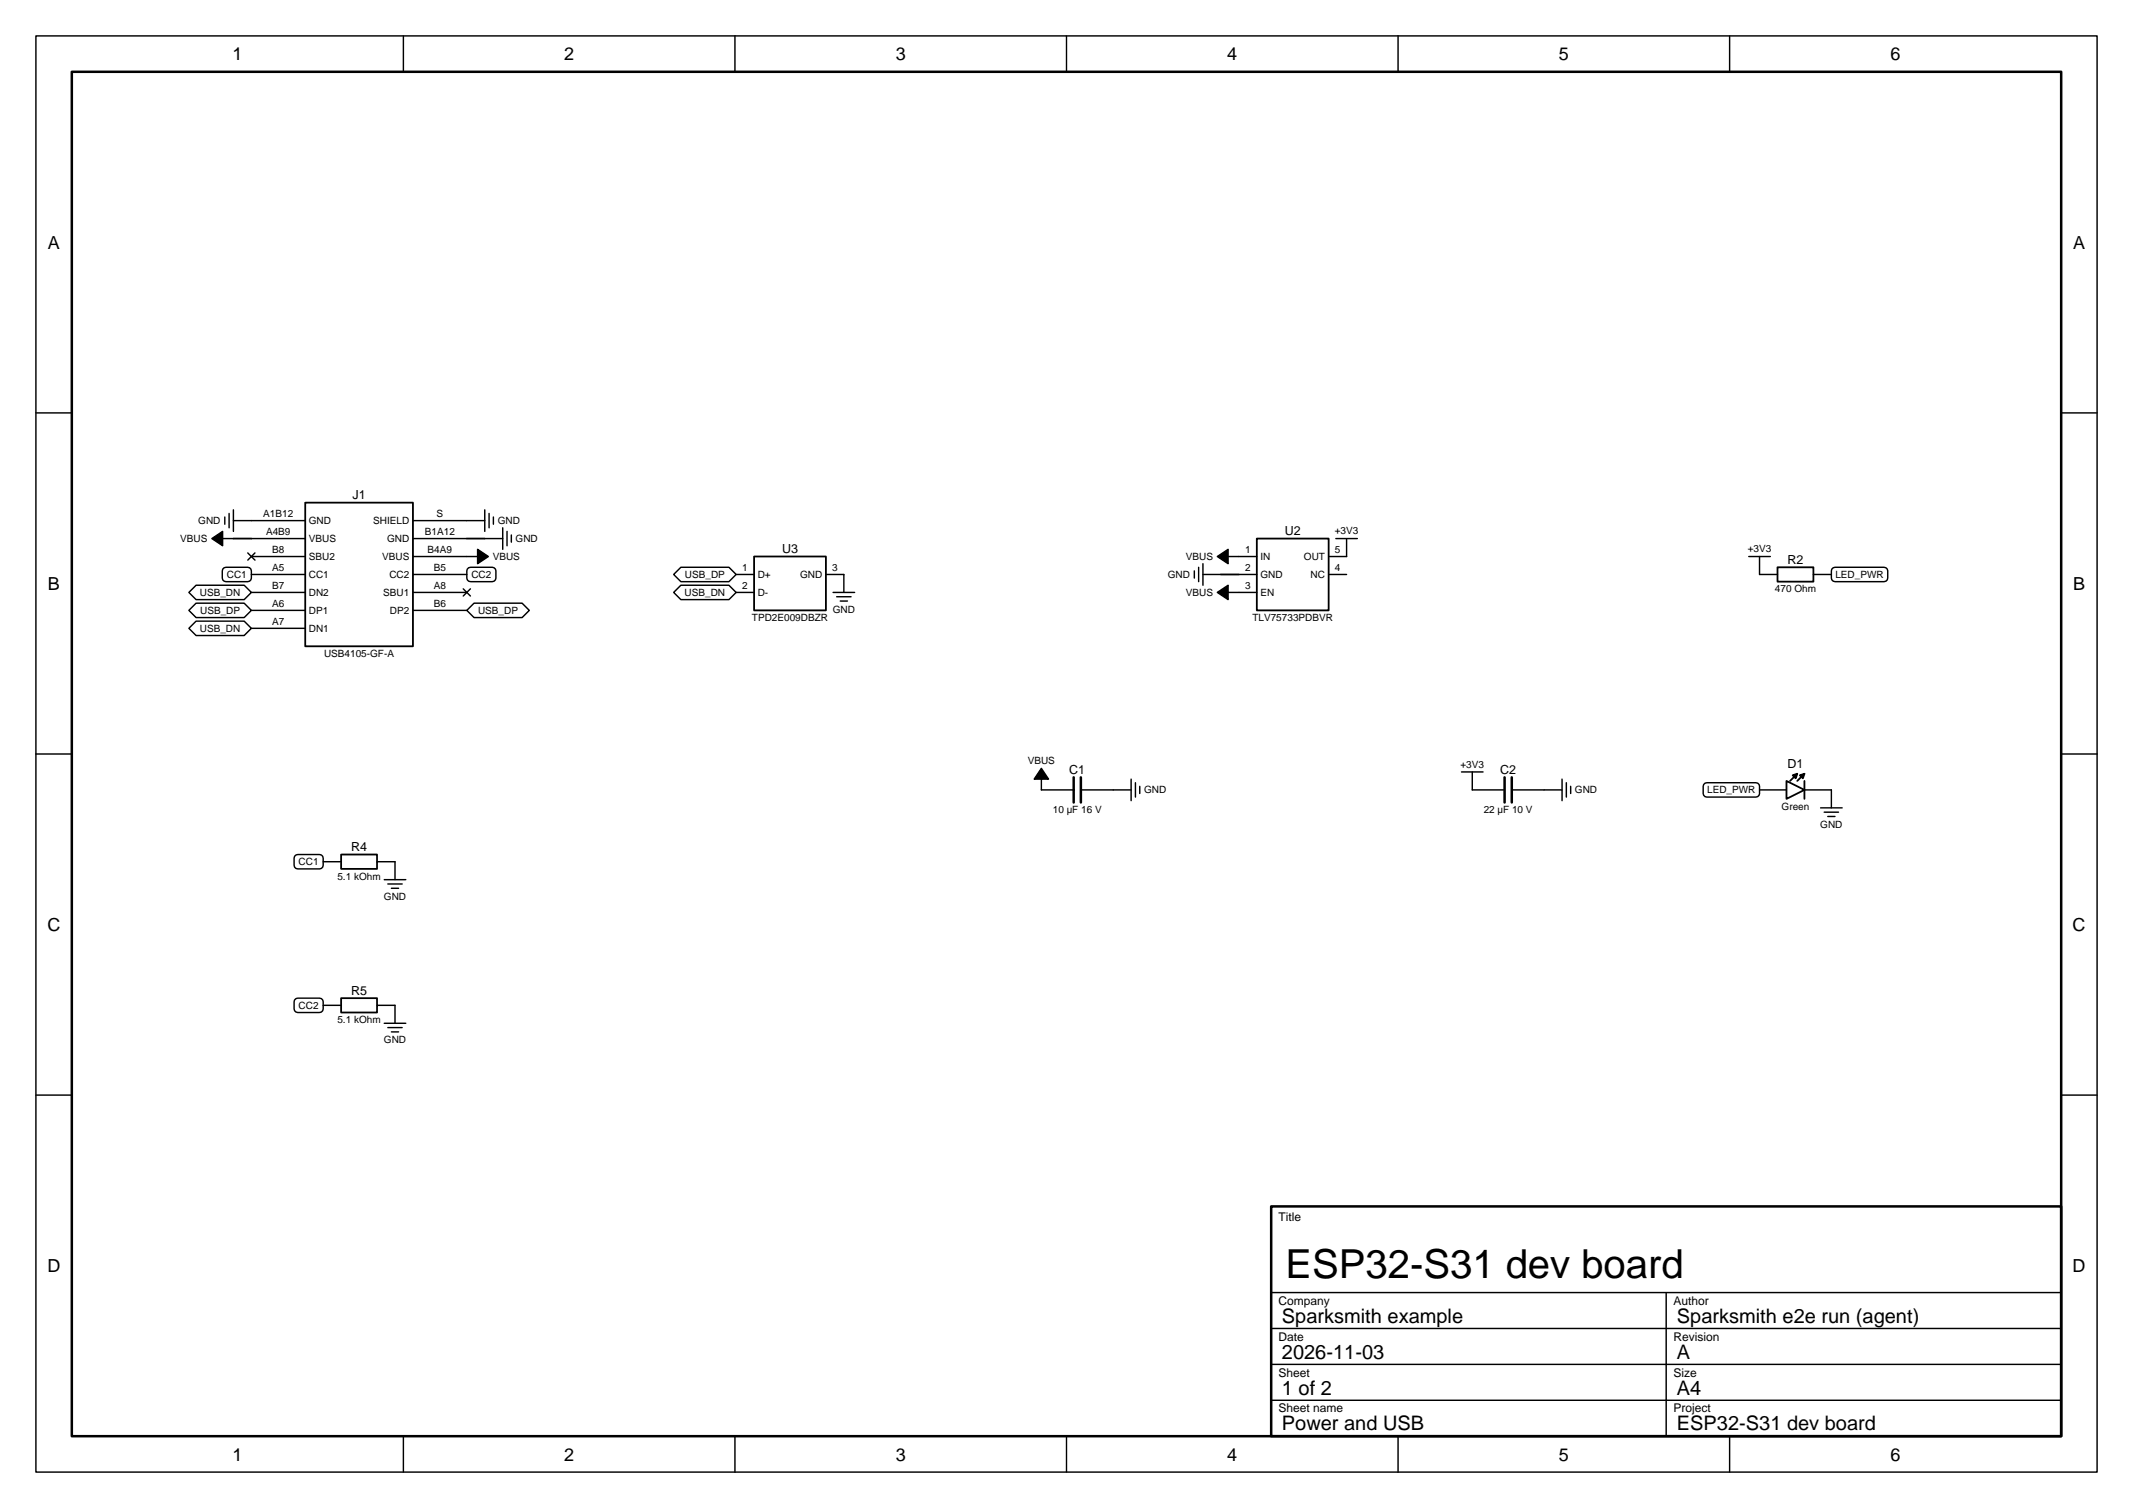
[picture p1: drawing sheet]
<svg xmlns="http://www.w3.org/2000/svg" width="297mm" height="210mm" viewBox="0 0 297 210" stroke-linecap="round" stroke-linejoin="round" font-family="sans-serif">
<g fill="none" stroke="#000" stroke-width=".2">
<path d="M5 5h287v200h-287zM56.2 5v5M102.3 5v5M148.5 5v5M194.7 5v5M240.8 5v5M5 57.5h5M287 57.5h5M5 105h5M287 105h5M5 152.5h5M287 152.5h5"/>
<path d="M177 180h110M232 180v20M56.2 200v5M102.3 200v5M148.5 200v5M177 185h110M177 190h110M177 195h110M194.7 200v5M240.8 200v5"/>
</g>
<path d="M10 10h277v190h-277zM177 168h110v32h-110z" fill="none" stroke="#000" stroke-width=".35"/>
<path d="M42.5 70h15v20h-15z" fill="#fff"/>
<path d="M42.5 70h15v20h-15z" fill="none" stroke="#000" stroke-width=".25"/>
<g fill="none" stroke="#000" stroke-width=".2">
<path d="M35 72.5h7.5M35 75h7.5M35 77.5h7.5M35 80h7.5M57.5 72.5h7.5M57.5 75h7.5M57.5 77.5h7.5M57.5 80h7.5M35 82.5h7.5M35 85h7.5M35 87.5h7.5M57.5 82.5h7.5"/>
<path d="M57.5 85h7.5"/>
</g>
<path d="M105 77.5h10v7.5h-10z" fill="#fff"/>
<path d="M105 77.5h10v7.5h-10z" fill="none" stroke="#000" stroke-width=".25"/>
<path d="M102.5 80h2.5M115 80h2.5M102.5 82.5h2.5" fill="none" stroke="#000" stroke-width=".2"/>
<path d="M47.5 119h5v2h-5z" fill="#fff"/>
<path d="M47.5 119h5v2h-5z" fill="none" stroke="#000" stroke-width=".25"/>
<path d="M45 120h2.5M52.5 120h2.5" fill="none" stroke="#000" stroke-width=".2"/>
<path d="M47.5 139h5v2h-5z" fill="#fff"/>
<path d="M47.5 139h5v2h-5z" fill="none" stroke="#000" stroke-width=".25"/>
<path d="M45 140h2.5M52.5 140h2.5" fill="none" stroke="#000" stroke-width=".2"/>
<path d="M175 75h10v10h-10z" fill="#fff"/>
<path d="M175 75h10v10h-10z" fill="none" stroke="#000" stroke-width=".25"/>
<path d="M172.5 77.5h2.5M172.5 80h2.5M185 77.5h2.5M185 80h2.5M172.5 82.5h2.5M145 110h4.5M150.5 110h4.5M205 110h4.5M210.5 110h4.5" fill="none" stroke="#000" stroke-width=".2"/>
<path d="M149.5 108.2v3.5M150.5 108.2v3.5M209.5 108.2v3.5M210.5 108.2v3.5" fill="none" stroke="#000" stroke-width=".35"/>
<path d="M247.5 79h5v2h-5z" fill="#fff"/>
<path d="M247.5 79h5v2h-5z" fill="none" stroke="#000" stroke-width=".25"/>
<path d="M245 80h2.5M252.5 80h2.5" fill="none" stroke="#000" stroke-width=".2"/>
<path d="M248.7 108.7l2.5 1.3-2.5 1.2z" fill="#fff"/>
<path d="M32.5 75h2.5M65 75h2.5M170 80h2.5M248.7 108.7l2.5 1.3-2.5 1.2zM249.6 108l.6-.3-.2 .7zM250.2 107.7l-.9 1M250.6 108l.6-.3-.2 .7zM251.2 108.7v2.5M251.2 107.7l-1 1" fill="none" stroke="#000" stroke-width=".25"/>
<path d="M29.5 75l1.5-1v2zM66.5 76.5l1.5 1-1.5 1zM169.5 77.5l1.5-1v2zM169.5 82.5l1.5-1v2zM145 107l1 1.5h-2zM249.6 108l.6-.3-.2 .7zM250.6 108l.6-.3-.2 .7z" fill="#000"/>
<g fill="none" stroke="#000" stroke-width=".2">
<path d="M29.5 75l1.5-1v2zM31 75h1.5M31.2 79.1h3.5l.3 .4-.1 1.2-.4 .3-3.3-.1-.2-.4v-1zM31.3 72v1M31.9 71.5v2M32.5 72.5h2.5M32.5 71v3M34.5 77l1 1M35.5 77l-1 1M65 77.5h1.5M65 72.5h2.5M65.3 79.1h3.5l.3 .4-.1 1.2-.5 .3-3.2-.1-.3-.4v-1z"/>
<path d="M66.5 76.5l1.5 1-1.5 1zM67.5 75h2.5M67.5 71v3M68.1 71.5v2M68.7 72v1M70 73.5v3M70.6 74v2M71.2 74.5v1M94.8 79h6.7l1 1-1 1h-6.7l-1-1zM117.5 80v2.5M166.3 79.5v1M166.9 79v2"/>
<path d="M167.5 80h2.5M167.5 78.5v3M169.5 77.5l1.5-1v2zM171 77.5h1.5M186 75h3M187.5 75v2.5M243.5 77.5h3M245 77.5v2.5M255.1 79.2l.4-.2h6.9l.4 .2v1.3v.2l-.4 .3h-6.9l-.4-.3-.1-.2zM26.3 85l1-1h6.7l1 1-1 1h-6.7zM27.3 86.5h6.7l1 1-1 1h-6.7l-1-1zM27.3 81.5h6.7l1 1-1 1h-6.7l-1-1z"/>
<path d="M64.5 82l1 1M65 85l1-1h6.7l1 1-1 1h-6.7zM65.5 82l-1 1M94.8 81.5h6.7l1 1-1 1h-6.7l-1-1zM116 82.5h3M116.5 83.1h2M117 83.7h1M169.5 82.5l1.5-1v2zM171 82.5h1.5M41.2 119.1h3.6l.2 .4-.1 1.2-.4 .3-3.3-.1-.2-.4v-1zM55 120v2.5M145 107l1 1.5h-2z"/>
<path d="M145 108.5v1.5M155 110h2.5M157.5 108.5v3M158.1 109v2M158.7 109.5v1M203.5 107.5h3M205 107.5v2.5M215 110h2.5M217.5 108.5v3M218.1 109v2M218.7 109.5v1M237.2 109.2l.5-.2h6.8l.4 .2 .1 1.3-.2 .4-.3 .1h-6.8l-.3-.1-.3-.4z"/>
<path d="M245 110h3.7M251.2 110h3.8v2.5M253.5 112.5h3M254 113.1h2M254.5 113.7h1M41.2 139.1h3.6l.2 .4-.1 1.2-.4 .3-3.3-.1-.2-.4v-1zM53.5 122.5h3M54 123.1h2M54.5 123.7h1M55 140v2.5M53.5 142.5h3M54 143.1h2"/>
<path d="M54.5 143.7h1"/>
</g>
<text font-size="5.6" x="179" y="178">ESP32-S31 dev board</text>
<g font-size="2.8">
<text x="178.5" y="184.2">Sparksmith example</text>
<text x="233.5" y="184.2">Sparksmith e2e run (agent)</text>
<text x="178.5" y="189.2">2026-11-03</text>
<text x="233.5" y="189.2">A</text>
<text x="178.5" y="194.2">1 of 2</text>
<text x="233.5" y="194.2">A4</text>
<text x="178.5" y="199.2">Power and USB</text>
<text x="233.5" y="199.2">ESP32-S31 dev board</text>
</g>
<g font-size="2.5">
<text x="32.4" y="8.4">1</text>
<text x="78.6" y="8.4">2</text>
<text x="124.7" y="8.4">3</text>
<text x="170.9" y="8.4">4</text>
<text x="217.1" y="8.4">5</text>
<text x="263.2" y="8.4">6</text>
<text x="6.7" y="34.6">A</text>
<text x="288.7" y="34.6">A</text>
<text x="6.7" y="82.1">B</text>
<text x="288.7" y="82.1">B</text>
<text x="6.6" y="129.6">C</text>
<text x="288.6" y="129.6">C</text>
<text x="6.6" y="177.1">D</text>
<text x="288.6" y="177.1">D</text>
<text x="32.4" y="203.4">1</text>
<text x="78.6" y="203.4">2</text>
<text x="124.7" y="203.4">3</text>
<text x="170.9" y="203.4">4</text>
<text x="217.1" y="203.4">5</text>
<text x="263.2" y="203.4">6</text>
</g>
<g font-size="1.7">
<text x="49.1" y="69.5">J1</text>
<text x="108.9" y="77">U3</text>
<text x="178.9" y="74.5">U2</text>
<text x="248.9" y="78.5">R2</text>
<text x="148.9" y="107.7">C1</text>
<text x="208.9" y="107.7">C2</text>
<text x="248.9" y="107">D1</text>
<text x="48.9" y="118.5">R4</text>
<text x="48.9" y="138.5">R5</text>
<text x="178" y="170">Title</text>
<text x="178" y="181.7">Company</text>
<text x="233" y="181.7">Author</text>
<text x="178" y="186.7">Date</text>
<text x="178" y="191.7">Sheet</text>
<text x="233" y="186.7">Revision</text>
<text x="233" y="191.7">Size</text>
<text x="178" y="196.7">Sheet name</text>
<text x="233" y="196.7">Project</text>
</g>
<g font-size="1.4">
<text x="36.7" y="72">A1B12</text>
<text x="60.8" y="72">S</text>
<text x="25.1" y="75.5">VBUS</text>
<text x="27.6" y="73">GND</text>
<text x="37" y="74.5">A4B9</text>
<text x="37.9" y="77">B8</text>
<text x="43" y="73">GND</text>
<text x="43" y="75.5">VBUS</text>
<text x="43" y="78">SBU2</text>
<text x="52" y="73">SHIELD</text>
<text x="53.2" y="78">VBUS</text>
<text x="53.9" y="75.5">GND</text>
<text x="59.2" y="74.5">B1A12</text>
<text x="59.5" y="77">B4A9</text>
<text x="68.6" y="78">VBUS</text>
<text x="69.3" y="73">GND</text>
<text x="71.8" y="75.5">GND</text>
<text x="165.1" y="78">VBUS</text>
<text x="173.4" y="77">1</text>
<text x="175.5" y="78">IN</text>
<text x="181.6" y="78">OUT</text>
<text x="185.9" y="74.4">+3V3</text>
<text x="185.9" y="77">5</text>
<text x="243.4" y="76.9">+3V3</text>
<text x="27.8" y="83">USB_DN</text>
<text x="31.6" y="80.5">CC1</text>
<text x="37.9" y="79.5">A5</text>
<text x="37.9" y="82">B7</text>
<text x="43" y="80.5">CC1</text>
<text x="43" y="83">DN2</text>
<text x="53.4" y="83">SBU1</text>
<text x="54.2" y="80.5">CC2</text>
<text x="60.4" y="82">A8</text>
<text x="60.4" y="79.5">B5</text>
<text x="65.6" y="80.5">CC2</text>
<text x="95.3" y="83">USB_DN</text>
<text x="95.4" y="80.5">USB_DP</text>
<text x="103.4" y="79.5">1</text>
<text x="103.4" y="82">2</text>
<text x="105.5" y="80.5">D+</text>
<text x="105.5" y="83">D-</text>
<text x="111.4" y="80.5">GND</text>
<text x="115.9" y="79.5">3</text>
<text x="162.6" y="80.5">GND</text>
<text x="165.1" y="83">VBUS</text>
<text x="173.4" y="79.5">2</text>
<text x="173.4" y="82">3</text>
<text x="175.5" y="80.5">GND</text>
<text x="175.5" y="83">EN</text>
<text x="182.5" y="80.5">NC</text>
<text x="185.9" y="79.5">4</text>
<text x="247.1" y="82.5">470 Ohm</text>
<text x="255.6" y="80.5">LED_PWR</text>
<text x="27.8" y="88">USB_DN</text>
<text x="27.9" y="85.5">USB_DP</text>
<text x="37.9" y="84.5">A6</text>
<text x="37.9" y="87">A7</text>
<text x="43" y="85.5">DP1</text>
<text x="43" y="88">DN1</text>
<text x="54.3" y="85.5">DP2</text>
<text x="60.4" y="84.5">B6</text>
<text x="66.6" y="85.5">USB_DP</text>
<text x="104.7" y="86.5">TPD2E009DBZR</text>
<text x="116" y="85.3">GND</text>
<text x="174.4" y="86.5">TLV75733PDBVR</text>
<text x="45.1" y="91.5">USB4105-GF-A</text>
<text x="143.1" y="106.4">VBUS</text>
<text x="203.4" y="106.9">+3V3</text>
<text x="146.6" y="113.2">10 µF 16 V</text>
<text x="159.3" y="110.5">GND</text>
<text x="206.6" y="113.2">22 µF 10 V</text>
<text x="219.3" y="110.5">GND</text>
<text x="237.7" y="110.5">LED_PWR</text>
<text x="248.1" y="112.7">Green</text>
<text x="253.5" y="115.3">GND</text>
<text x="41.6" y="120.5">CC1</text>
<text x="47" y="122.5">5.1 kOhm</text>
<text x="53.5" y="125.3">GND</text>
<text x="41.6" y="140.5">CC2</text>
<text x="47" y="142.5">5.1 kOhm</text>
<text x="53.5" y="145.3">GND</text>
</g>
</svg>
